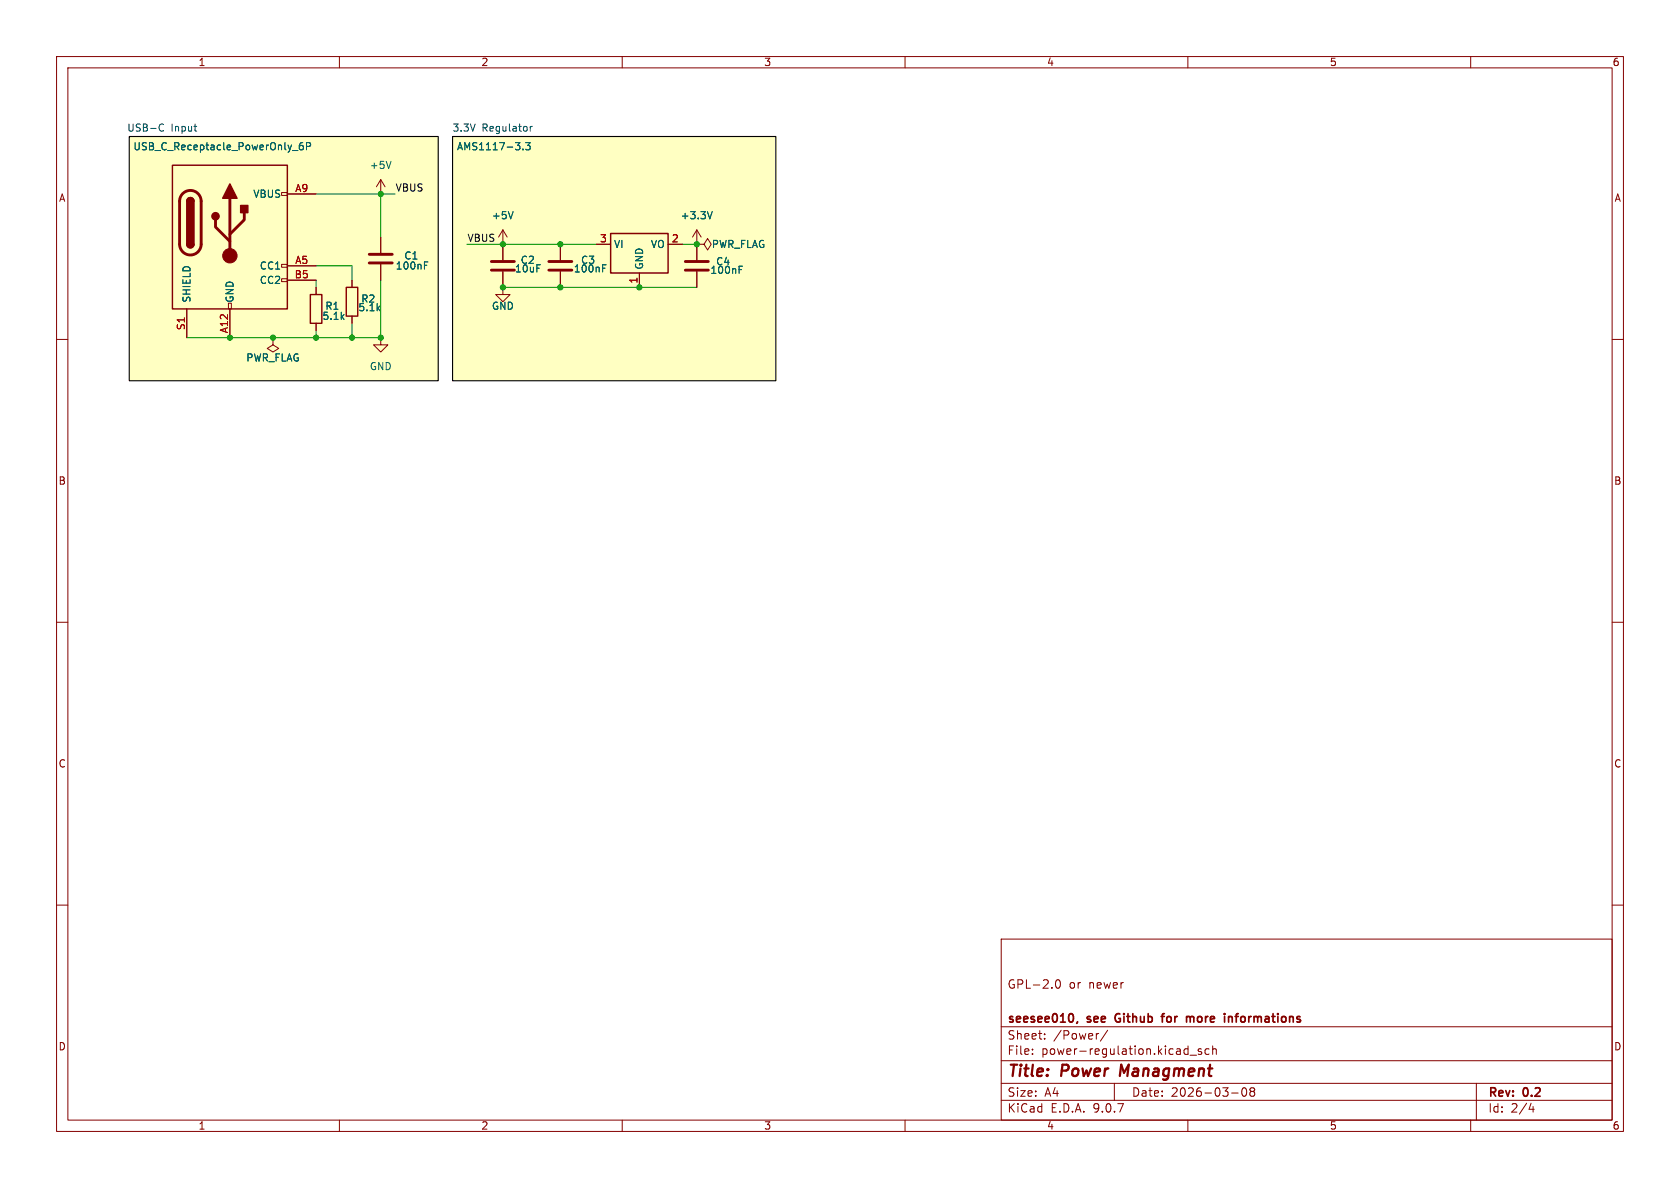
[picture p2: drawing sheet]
(kicad_sch
 (version 20250114)
 (generator "eeschema")
 (generator_version "9.0")
 (paper "A4")
 (title_block
  (title "Power Managment")
  (date "2026-03-08")
  (rev "0.2")
  (company "seesee010, see Github for more informations")
  (comment 2 "GPL-2.0 or newer"))
 (lib_symbols
  (symbol "Connector:USB_C_Receptacle_PowerOnly_6P"
   (pin_names
    (offset 1.016)) (exclude_from_sim no) (in_bom yes) (on_board yes)
   (property "Reference" "J" (at 0 16.51 0) (effects (font (size 1.27 1.27)) (justify bottom)))
   (property "Value" "USB_C_Receptacle_PowerOnly_6P" (at 0 13.97 0) (effects (font (size 1.27 1.27)) (justify bottom)))
   (property "Footprint" "" (at 3.81 2.54 0) (effects (font (size 1.27 1.27)) (hide yes)))
   (property "Datasheet" "https://www.usb.org/sites/default/files/documents/usb_type-c.zip" (at 0 0 0) (effects (font (size 1.27 1.27)) (hide yes)))
   (property "Description" "USB Power-Only 6P Type-C Receptacle connector" (at 0 0 0) (effects (font (size 1.27 1.27)) (hide yes)))
   (symbol "USB_C_Receptacle_PowerOnly_6P_0_0"
    (rectangle (start -0.254 -12.7) (end 0.254 -11.684) (stroke (width 0) (type default)) (fill (type none)))
    (rectangle (start 10.16 7.874) (end 9.144 7.366) (stroke (width 0) (type default)) (fill (type none)))
    (rectangle (start 10.16 -4.826) (end 9.144 -5.334) (stroke (width 0) (type default)) (fill (type none)))
    (rectangle (start 10.16 -7.366) (end 9.144 -7.874) (stroke (width 0) (type default)) (fill (type none))))
   (symbol "USB_C_Receptacle_PowerOnly_6P_0_1"
    (rectangle (start -10.16 12.7) (end 10.16 -12.7) (stroke (width 0.254) (type default)) (fill (type background)))
    (polyline (pts (xy -8.89 -1.27) (xy -8.89 6.35)) (stroke (width 0.508) (type default)) (fill (type none)))
    (rectangle (start -7.62 -1.27) (end -6.35 6.35) (stroke (width 0.254) (type default)) (fill (type outline)))
    (arc (start -7.62 6.35) (mid -6.985 6.9823) (end -6.35 6.35) (stroke (width 0.254) (type default)) (fill (type none)))
    (arc (start -7.62 6.35) (mid -6.985 6.9823) (end -6.35 6.35) (stroke (width 0.254) (type default)) (fill (type outline)))
    (arc (start -8.89 6.35) (mid -6.985 8.2467) (end -5.08 6.35) (stroke (width 0.508) (type default)) (fill (type none)))
    (arc (start -5.08 -1.27) (mid -6.985 -3.1667) (end -8.89 -1.27) (stroke (width 0.508) (type default)) (fill (type none)))
    (arc (start -6.35 -1.27) (mid -6.985 -1.9023) (end -7.62 -1.27) (stroke (width 0.254) (type default)) (fill (type none)))
    (arc (start -6.35 -1.27) (mid -6.985 -1.9023) (end -7.62 -1.27) (stroke (width 0.254) (type default)) (fill (type outline)))
    (polyline (pts (xy -5.08 6.35) (xy -5.08 -1.27)) (stroke (width 0.508) (type default)) (fill (type none)))
    (circle (center -2.54 3.683) (radius 0.635) (stroke (width 0.254) (type default)) (fill (type outline)))
    (polyline (pts (xy -1.27 6.858) (xy 0 9.398) (xy 1.27 6.858) (xy -1.27 6.858)) (stroke (width 0.254) (type default)) (fill (type outline)))
    (polyline (pts (xy 0 0.508) (xy 2.54 3.048) (xy 2.54 4.318)) (stroke (width 0.508) (type default)) (fill (type none)))
    (polyline (pts (xy 0 -0.762) (xy -2.54 1.778) (xy -2.54 3.048)) (stroke (width 0.508) (type default)) (fill (type none)))
    (polyline (pts (xy 0 -3.302) (xy 0 6.858)) (stroke (width 0.508) (type default)) (fill (type none)))
    (circle (center 0 -3.302) (radius 1.27) (stroke (width 0) (type default)) (fill (type outline)))
    (rectangle (start 1.905 4.318) (end 3.175 5.588) (stroke (width 0.254) (type default)) (fill (type outline))))
   (symbol "USB_C_Receptacle_PowerOnly_6P_1_1"
    (pin passive line (at -7.62 -17.78 90) (length 5.08) (name "SHIELD" (effects (font (size 1.27 1.27)))) (number "S1" (effects (font (size 1.27 1.27)))))
    (pin passive line (at 0 -17.78 90) (length 5.08) (name "GND" (effects (font (size 1.27 1.27)))) (number "A12" (effects (font (size 1.27 1.27)))))
    (pin passive line (at 0 -17.78 90) (length 5.08) (hide yes) (name "GND" (effects (font (size 1.27 1.27)))) (number "B12" (effects (font (size 1.27 1.27)))))
    (pin passive line (at 15.24 7.62 180) (length 5.08) (name "VBUS" (effects (font (size 1.27 1.27)))) (number "A9" (effects (font (size 1.27 1.27)))))
    (pin passive line (at 15.24 7.62 180) (length 5.08) (hide yes) (name "VBUS" (effects (font (size 1.27 1.27)))) (number "B9" (effects (font (size 1.27 1.27)))))
    (pin bidirectional line (at 15.24 -5.08 180) (length 5.08) (name "CC1" (effects (font (size 1.27 1.27)))) (number "A5" (effects (font (size 1.27 1.27)))))
    (pin bidirectional line (at 15.24 -7.62 180) (length 5.08) (name "CC2" (effects (font (size 1.27 1.27)))) (number "B5" (effects (font (size 1.27 1.27))))))
   (embedded_fonts no))
  (symbol "Device:C"
   (pin_numbers (hide yes))
   (pin_names
    (offset 0.254)) (exclude_from_sim no) (in_bom yes) (on_board yes)
   (property "Reference" "C" (at 0.635 2.54 0) (effects (font (size 1.27 1.27)) (justify left)))
   (property "Value" "C" (at 0.635 -2.54 0) (effects (font (size 1.27 1.27)) (justify left)))
   (property "Footprint" "" (at 0.9652 -3.81 0) (effects (font (size 1.27 1.27)) (hide yes)))
   (property "Datasheet" "~" (at 0 0 0) (effects (font (size 1.27 1.27)) (hide yes)))
   (property "Description" "Unpolarized capacitor" (at 0 0 0) (effects (font (size 1.27 1.27)) (hide yes)))
   (symbol "C_0_1"
    (polyline (pts (xy -2.032 0.762) (xy 2.032 0.762)) (stroke (width 0.508) (type default)) (fill (type none)))
    (polyline (pts (xy -2.032 -0.762) (xy 2.032 -0.762)) (stroke (width 0.508) (type default)) (fill (type none))))
   (symbol "C_1_1"
    (pin passive line (at 0 3.81 270) (length 2.794) (name "~" (effects (font (size 1.27 1.27)))) (number "1" (effects (font (size 1.27 1.27)))))
    (pin passive line (at 0 -3.81 90) (length 2.794) (name "~" (effects (font (size 1.27 1.27)))) (number "2" (effects (font (size 1.27 1.27))))))
   (embedded_fonts no))
  (symbol "Device:R"
   (pin_numbers (hide yes))
   (pin_names
    (offset 0)) (exclude_from_sim no) (in_bom yes) (on_board yes)
   (property "Reference" "R" (at 2.032 0 90) (effects (font (size 1.27 1.27))))
   (property "Value" "R" (at 0 0 90) (effects (font (size 1.27 1.27))))
   (property "Footprint" "" (at -1.778 0 90) (effects (font (size 1.27 1.27)) (hide yes)))
   (property "Datasheet" "~" (at 0 0 0) (effects (font (size 1.27 1.27)) (hide yes)))
   (property "Description" "Resistor" (at 0 0 0) (effects (font (size 1.27 1.27)) (hide yes)))
   (symbol "R_0_1"
    (rectangle (start -1.016 -2.54) (end 1.016 2.54) (stroke (width 0.254) (type default)) (fill (type none))))
   (symbol "R_1_1"
    (pin passive line (at 0 3.81 270) (length 1.27) (name "~" (effects (font (size 1.27 1.27)))) (number "1" (effects (font (size 1.27 1.27)))))
    (pin passive line (at 0 -3.81 90) (length 1.27) (name "~" (effects (font (size 1.27 1.27)))) (number "2" (effects (font (size 1.27 1.27))))))
   (embedded_fonts no))
  (symbol "Regulator_Linear:AMS1117-3.3" (exclude_from_sim no) (in_bom yes) (on_board yes)
   (property "Reference" "U" (at -3.81 3.175 0) (effects (font (size 1.27 1.27))))
   (property "Value" "AMS1117-3.3" (at 0 3.175 0) (effects (font (size 1.27 1.27)) (justify left)))
   (property "Footprint" "Package_TO_SOT_SMD:SOT-223-3_TabPin2" (at 0 5.08 0) (effects (font (size 1.27 1.27)) (hide yes)))
   (property "Datasheet" "http://www.advanced-monolithic.com/pdf/ds1117.pdf" (at 2.54 -6.35 0) (effects (font (size 1.27 1.27)) (hide yes)))
   (property "Description" "1A Low Dropout regulator, positive, 3.3V fixed output, SOT-223" (at 0 0 0) (effects (font (size 1.27 1.27)) (hide yes)))
   (symbol "AMS1117-3.3_0_1"
    (rectangle (start -5.08 -5.08) (end 5.08 1.905) (stroke (width 0.254) (type default)) (fill (type background))))
   (symbol "AMS1117-3.3_1_1"
    (pin power_in line (at -7.62 0 0) (length 2.54) (name "VI" (effects (font (size 1.27 1.27)))) (number "3" (effects (font (size 1.27 1.27)))))
    (pin power_in line (at 0 -7.62 90) (length 2.54) (name "GND" (effects (font (size 1.27 1.27)))) (number "1" (effects (font (size 1.27 1.27)))))
    (pin power_out line (at 7.62 0 180) (length 2.54) (name "VO" (effects (font (size 1.27 1.27)))) (number "2" (effects (font (size 1.27 1.27))))))
   (embedded_fonts no))
  (symbol "power:+3.3V"
   (power)
   (pin_numbers (hide yes))
   (pin_names
    (offset 0) (hide yes)) (exclude_from_sim no) (in_bom yes) (on_board yes)
   (property "Reference" "#PWR" (at 0 -3.81 0) (effects (font (size 1.27 1.27)) (hide yes)))
   (property "Value" "+3.3V" (at 0 3.556 0) (effects (font (size 1.27 1.27))))
   (property "Footprint" "" (at 0 0 0) (effects (font (size 1.27 1.27)) (hide yes)))
   (property "Datasheet" "" (at 0 0 0) (effects (font (size 1.27 1.27)) (hide yes)))
   (property "Description" "Power symbol creates a global label with name \"+3.3V\"" (at 0 0 0) (effects (font (size 1.27 1.27)) (hide yes)))
   (symbol "+3.3V_0_1"
    (polyline (pts (xy -0.762 1.27) (xy 0 2.54)) (stroke (width 0) (type default)) (fill (type none)))
    (polyline (pts (xy 0 2.54) (xy 0.762 1.27)) (stroke (width 0) (type default)) (fill (type none)))
    (polyline (pts (xy 0 0) (xy 0 2.54)) (stroke (width 0) (type default)) (fill (type none))))
   (symbol "+3.3V_1_1"
    (pin power_in line (at 0 0 90) (length 0) (name "~" (effects (font (size 1.27 1.27)))) (number "1" (effects (font (size 1.27 1.27))))))
   (embedded_fonts no))
  (symbol "power:+5V"
   (power)
   (pin_numbers (hide yes))
   (pin_names
    (offset 0) (hide yes)) (exclude_from_sim no) (in_bom yes) (on_board yes)
   (property "Reference" "#PWR" (at 0 -3.81 0) (effects (font (size 1.27 1.27)) (hide yes)))
   (property "Value" "+5V" (at 0 3.556 0) (effects (font (size 1.27 1.27))))
   (property "Footprint" "" (at 0 0 0) (effects (font (size 1.27 1.27)) (hide yes)))
   (property "Datasheet" "" (at 0 0 0) (effects (font (size 1.27 1.27)) (hide yes)))
   (property "Description" "Power symbol creates a global label with name \"+5V\"" (at 0 0 0) (effects (font (size 1.27 1.27)) (hide yes)))
   (symbol "+5V_0_1"
    (polyline (pts (xy -0.762 1.27) (xy 0 2.54)) (stroke (width 0) (type default)) (fill (type none)))
    (polyline (pts (xy 0 2.54) (xy 0.762 1.27)) (stroke (width 0) (type default)) (fill (type none)))
    (polyline (pts (xy 0 0) (xy 0 2.54)) (stroke (width 0) (type default)) (fill (type none))))
   (symbol "+5V_1_1"
    (pin power_in line (at 0 0 90) (length 0) (name "~" (effects (font (size 1.27 1.27)))) (number "1" (effects (font (size 1.27 1.27))))))
   (embedded_fonts no))
  (symbol "power:GND"
   (power)
   (pin_numbers (hide yes))
   (pin_names
    (offset 0) (hide yes)) (exclude_from_sim no) (in_bom yes) (on_board yes)
   (property "Reference" "#PWR" (at 0 -6.35 0) (effects (font (size 1.27 1.27)) (hide yes)))
   (property "Value" "GND" (at 0 -3.81 0) (effects (font (size 1.27 1.27))))
   (property "Footprint" "" (at 0 0 0) (effects (font (size 1.27 1.27)) (hide yes)))
   (property "Datasheet" "" (at 0 0 0) (effects (font (size 1.27 1.27)) (hide yes)))
   (property "Description" "Power symbol creates a global label with name \"GND\" , ground" (at 0 0 0) (effects (font (size 1.27 1.27)) (hide yes)))
   (symbol "GND_0_1"
    (polyline (pts (xy 0 0) (xy 0 -1.27) (xy 1.27 -1.27) (xy 0 -2.54) (xy -1.27 -1.27) (xy 0 -1.27)) (stroke (width 0) (type default)) (fill (type none))))
   (symbol "GND_1_1"
    (pin power_in line (at 0 0 270) (length 0) (name "~" (effects (font (size 1.27 1.27)))) (number "1" (effects (font (size 1.27 1.27))))))
   (embedded_fonts no))
  (symbol "power:PWR_FLAG"
   (power)
   (pin_numbers (hide yes))
   (pin_names
    (offset 0) (hide yes)) (exclude_from_sim no) (in_bom yes) (on_board yes)
   (property "Reference" "#FLG" (at 0 1.905 0) (effects (font (size 1.27 1.27)) (hide yes)))
   (property "Value" "PWR_FLAG" (at 0 3.81 0) (effects (font (size 1.27 1.27))))
   (property "Footprint" "" (at 0 0 0) (effects (font (size 1.27 1.27)) (hide yes)))
   (property "Datasheet" "~" (at 0 0 0) (effects (font (size 1.27 1.27)) (hide yes)))
   (property "Description" "Special symbol for telling ERC where power comes from" (at 0 0 0) (effects (font (size 1.27 1.27)) (hide yes)))
   (symbol "PWR_FLAG_0_0"
    (pin power_out line (at 0 0 90) (length 0) (name "~" (effects (font (size 1.27 1.27)))) (number "1" (effects (font (size 1.27 1.27))))))
   (symbol "PWR_FLAG_0_1"
    (polyline (pts (xy 0 0) (xy 0 1.27) (xy -1.016 1.905) (xy 0 2.54) (xy 1.016 1.905) (xy 0 1.27)) (stroke (width 0) (type default)) (fill (type none))))
   (embedded_fonts no)))
 (rectangle
  (start 22.86 24.13)
  (end 77.47 67.31)
  (stroke (width 0.2) (type solid) (color 0 0 0 1))
  (fill (type color) (color 255 255 194 1)))
 (rectangle
  (start 80.01 24.13)
  (end 137.16 67.31)
  (stroke (width 0.2) (type solid) (color 0 0 0 1))
  (fill (type color) (color 255 255 194 1)))
 (text "USB-C Input"
  (exclude_from_sim no)
  (at 28.702 22.86 0)
  (effects (font (size 1.27 1.27))))
 (text "3.3V Regulator"
  (exclude_from_sim no)
  (at 87.122 22.86 0)
  (effects (font (size 1.27 1.27))))
 (junction
  (at 123.19 43.18)
  (diameter 0)
  (color 0 0 0 0))
 (junction
  (at 40.64 59.69)
  (diameter 0)
  (color 0 0 0 0))
 (junction
  (at 113.03 50.8)
  (diameter 0)
  (color 0 0 0 0))
 (junction
  (at 88.9 50.8)
  (diameter 0)
  (color 0 0 0 0))
 (junction
  (at 88.9 43.18)
  (diameter 0)
  (color 0 0 0 0))
 (junction
  (at 55.88 59.69)
  (diameter 0)
  (color 0 0 0 0))
 (junction
  (at 99.06 43.18)
  (diameter 0)
  (color 0 0 0 0))
 (junction
  (at 67.31 59.69)
  (diameter 0)
  (color 0 0 0 0))
 (junction
  (at 67.31 34.29)
  (diameter 0)
  (color 0 0 0 0))
 (junction
  (at 99.06 50.8)
  (diameter 0)
  (color 0 0 0 0))
 (junction
  (at 62.23 59.69)
  (diameter 0)
  (color 0 0 0 0))
 (junction
  (at 48.26 59.69)
  (diameter 0)
  (color 0 0 0 0))
 (wire
  (pts (xy 55.88 58.42) (xy 55.88 59.69))
  (stroke (width 0) (type default)))
 (wire
  (pts (xy 62.23 46.99) (xy 55.88 46.99))
  (stroke (width 0) (type default)))
 (wire
  (pts (xy 55.88 50.8) (xy 55.88 49.53))
  (stroke (width 0) (type default)))
 (wire
  (pts (xy 99.06 43.18) (xy 105.41 43.18))
  (stroke (width 0) (type default)))
 (wire
  (pts (xy 62.23 57.15) (xy 62.23 59.69))
  (stroke (width 0) (type default)))
 (wire
  (pts (xy 88.9 50.8) (xy 99.06 50.8))
  (stroke (width 0) (type default)))
 (wire
  (pts (xy 62.23 59.69) (xy 67.31 59.69))
  (stroke (width 0) (type default)))
 (wire
  (pts (xy 99.06 50.8) (xy 113.03 50.8))
  (stroke (width 0) (type default)))
 (wire
  (pts (xy 123.19 43.18) (xy 120.65 43.18))
  (stroke (width 0) (type default)))
 (wire
  (pts (xy 55.88 59.69) (xy 62.23 59.69))
  (stroke (width 0) (type default)))
 (wire
  (pts (xy 55.88 34.29) (xy 67.31 34.29))
  (stroke (width 0) (type default)))
 (wire
  (pts (xy 33.02 59.69) (xy 40.64 59.69))
  (stroke (width 0) (type default)))
 (wire
  (pts (xy 82.55 43.18) (xy 88.9 43.18))
  (stroke (width 0) (type default)))
 (wire
  (pts (xy 67.31 34.29) (xy 69.85 34.29))
  (stroke (width 0) (type default)))
 (wire
  (pts (xy 67.31 34.29) (xy 67.31 41.91))
  (stroke (width 0) (type default)))
 (wire
  (pts (xy 62.23 46.99) (xy 62.23 49.53))
  (stroke (width 0) (type default)))
 (wire
  (pts (xy 40.64 59.69) (xy 48.26 59.69))
  (stroke (width 0) (type default)))
 (wire
  (pts (xy 67.31 49.53) (xy 67.31 59.69))
  (stroke (width 0) (type default)))
 (wire
  (pts (xy 88.9 43.18) (xy 99.06 43.18))
  (stroke (width 0) (type default)))
 (wire
  (pts (xy 113.03 50.8) (xy 123.19 50.8))
  (stroke (width 0) (type default)))
 (wire
  (pts (xy 48.26 59.69) (xy 55.88 59.69))
  (stroke (width 0) (type default)))
 (label "VBUS"
  (at 69.85 34.29 0)
  (effects (font (size 1.27 1.27)) (justify left bottom)))
 (label "VBUS"
  (at 82.55 43.18 0)
  (effects (font (size 1.27 1.27)) (justify left bottom)))
 (symbol
  (lib_id "Device:C")
  (at 88.9 46.99 0)
  (unit 1)
  (exclude_from_sim no)
  (in_bom yes)
  (on_board yes)
  (dnp no)
  (property "Reference" "C2" (at 91.948 45.974 0) (effects (font (size 1.27 1.27)) (justify left)))
  (property "Value" "10uF" (at 90.932 47.498 0) (effects (font (size 1.27 1.27)) (justify left)))
  (property "Footprint" "Capacitor_SMD:C_0603_1608Metric" (at 89.8652 50.8 0) (effects (font (size 1.27 1.27)) (hide yes)))
  (property "Datasheet" "~" (at 88.9 46.99 0) (effects (font (size 1.27 1.27)) (hide yes)))
  (property "Description" "Unpolarized capacitor" (at 88.9 46.99 0) (effects (font (size 1.27 1.27)) (hide yes)))
  (pin "1")
  (pin "2"))
 (symbol
  (lib_id "Regulator_Linear:AMS1117-3.3")
  (at 113.03 43.18 0)
  (unit 1)
  (exclude_from_sim no)
  (in_bom yes)
  (on_board yes)
  (dnp no)
  (property "Reference" "U1" (at 113.03 36.83 0) (effects (font (size 1.27 1.27)) (hide yes)))
  (property "Value" "AMS1117-3.3" (at 87.376 25.908 0) (effects (font (size 1.27 1.27))))
  (property "Footprint" "Package_TO_SOT_SMD:SOT-223-3_TabPin2" (at 113.03 38.1 0) (effects (font (size 1.27 1.27)) (hide yes)))
  (property "Datasheet" "http://www.advanced-monolithic.com/pdf/ds1117.pdf" (at 115.57 49.53 0) (effects (font (size 1.27 1.27)) (hide yes)))
  (property "Description" "1A Low Dropout regulator, positive, 3.3V fixed output, SOT-223" (at 113.03 43.18 0) (effects (font (size 1.27 1.27)) (hide yes)))
  (pin "3")
  (pin "1")
  (pin "2"))
 (symbol
  (lib_id "power:+3.3V")
  (at 123.19 43.18 0)
  (unit 1)
  (exclude_from_sim no)
  (in_bom yes)
  (on_board yes)
  (dnp no)
  (fields_autoplaced yes)
  (property "Reference" "#PWR03" (at 123.19 46.99 0) (effects (font (size 1.27 1.27)) (hide yes)))
  (property "Value" "+3.3V" (at 123.19 38.1 0) (effects (font (size 1.27 1.27))))
  (property "Footprint" "" (at 123.19 43.18 0) (effects (font (size 1.27 1.27)) (hide yes)))
  (property "Datasheet" "" (at 123.19 43.18 0) (effects (font (size 1.27 1.27)) (hide yes)))
  (property "Description" "Power symbol creates a global label with name \"+3.3V\"" (at 123.19 43.18 0) (effects (font (size 1.27 1.27)) (hide yes)))
  (pin "1"))
 (symbol
  (lib_id "Device:C")
  (at 99.06 46.99 0)
  (unit 1)
  (exclude_from_sim no)
  (in_bom yes)
  (on_board yes)
  (dnp no)
  (property "Reference" "C3" (at 102.616 45.974 0) (effects (font (size 1.27 1.27)) (justify left)))
  (property "Value" "100nF" (at 101.346 47.498 0) (effects (font (size 1.27 1.27)) (justify left)))
  (property "Footprint" "Capacitor_SMD:C_0603_1608Metric" (at 100.0252 50.8 0) (effects (font (size 1.27 1.27)) (hide yes)))
  (property "Datasheet" "~" (at 99.06 46.99 0) (effects (font (size 1.27 1.27)) (hide yes)))
  (property "Description" "Unpolarized capacitor" (at 99.06 46.99 0) (effects (font (size 1.27 1.27)) (hide yes)))
  (pin "1")
  (pin "2"))
 (symbol
  (lib_id "Device:C")
  (at 123.19 46.99 0)
  (unit 1)
  (exclude_from_sim no)
  (in_bom yes)
  (on_board yes)
  (dnp no)
  (property "Reference" "C4" (at 126.492 46.228 0) (effects (font (size 1.27 1.27)) (justify left)))
  (property "Value" "100nF" (at 125.476 47.752 0) (effects (font (size 1.27 1.27)) (justify left)))
  (property "Footprint" "Capacitor_SMD:C_0603_1608Metric" (at 124.1552 50.8 0) (effects (font (size 1.27 1.27)) (hide yes)))
  (property "Datasheet" "~" (at 123.19 46.99 0) (effects (font (size 1.27 1.27)) (hide yes)))
  (property "Description" "Unpolarized capacitor" (at 123.19 46.99 0) (effects (font (size 1.27 1.27)) (hide yes)))
  (pin "2")
  (pin "1"))
 (symbol
  (lib_id "power:PWR_FLAG")
  (at 48.26 59.69 180)
  (unit 1)
  (exclude_from_sim no)
  (in_bom yes)
  (on_board yes)
  (dnp no)
  (property "Reference" "#FLG03" (at 48.26 61.595 0) (effects (font (size 1.27 1.27)) (hide yes)))
  (property "Value" "PWR_FLAG" (at 48.26 63.246 0) (effects (font (size 1.27 1.27))))
  (property "Footprint" "" (at 48.26 59.69 0) (effects (font (size 1.27 1.27)) (hide yes)))
  (property "Datasheet" "~" (at 48.26 59.69 0) (effects (font (size 1.27 1.27)) (hide yes)))
  (property "Description" "Special symbol for telling ERC where power comes from" (at 48.26 59.69 0) (effects (font (size 1.27 1.27)) (hide yes)))
  (pin "1"))
 (symbol
  (lib_id "Device:R")
  (at 62.23 53.34 0)
  (unit 1)
  (exclude_from_sim no)
  (in_bom yes)
  (on_board yes)
  (dnp no)
  (property "Reference" "R2" (at 63.754 52.832 0) (effects (font (size 1.27 1.27)) (justify left)))
  (property "Value" "5.1k" (at 63.246 54.356 0) (effects (font (size 1.27 1.27)) (justify left)))
  (property "Footprint" "Resistor_SMD:R_0402_1005Metric" (at 60.452 53.34 90) (effects (font (size 1.27 1.27)) (hide yes)))
  (property "Datasheet" "~" (at 62.23 53.34 0) (effects (font (size 1.27 1.27)) (hide yes)))
  (property "Description" "Resistor" (at 62.23 53.34 0) (effects (font (size 1.27 1.27)) (hide yes)))
  (pin "1")
  (pin "2"))
 (symbol
  (lib_id "power:GND")
  (at 67.31 59.69 0)
  (unit 1)
  (exclude_from_sim no)
  (in_bom yes)
  (on_board yes)
  (dnp no)
  (fields_autoplaced yes)
  (property "Reference" "#PWR01" (at 67.31 66.04 0) (effects (font (size 1.27 1.27)) (hide yes)))
  (property "Value" "GND" (at 67.31 64.77 0) (effects (font (size 1.27 1.27))))
  (property "Footprint" "" (at 67.31 59.69 0) (effects (font (size 1.27 1.27)) (hide yes)))
  (property "Datasheet" "" (at 67.31 59.69 0) (effects (font (size 1.27 1.27)) (hide yes)))
  (property "Description" "Power symbol creates a global label with name \"GND\" , ground" (at 67.31 59.69 0) (effects (font (size 1.27 1.27)) (hide yes)))
  (pin "1"))
 (symbol
  (lib_id "Connector:USB_C_Receptacle_PowerOnly_6P")
  (at 40.64 41.91 0)
  (unit 1)
  (exclude_from_sim no)
  (in_bom yes)
  (on_board yes)
  (dnp no)
  (property "Reference" "J1" (at 40.64 24.13 0) (effects (font (size 1.27 1.27)) (hide yes)))
  (property "Value" "USB_C_Receptacle_PowerOnly_6P" (at 39.37 25.908 0) (effects (font (size 1.27 1.27))))
  (property "Footprint" "Connector_USB:USB_C_Receptacle_GCT_USB4135-GF-A_6P_TopMnt_Horizontal" (at 50.292 68.58 0) (effects (font (size 1.27 1.27)) (hide yes)))
  (property "Datasheet" "https://www.usb.org/sites/default/files/documents/usb_type-c.zip" (at 40.64 41.91 0) (effects (font (size 1.27 1.27)) (hide yes)))
  (property "Description" "USB Power-Only 6P Type-C Receptacle connector" (at 40.64 41.91 0) (effects (font (size 1.27 1.27)) (hide yes)))
  (pin "A12")
  (pin "S1")
  (pin "B12")
  (pin "A5")
  (pin "B9")
  (pin "A9")
  (pin "B5"))
 (symbol
  (lib_id "Device:R")
  (at 55.88 54.61 0)
  (unit 1)
  (exclude_from_sim no)
  (in_bom yes)
  (on_board yes)
  (dnp no)
  (property "Reference" "R1" (at 57.404 54.102 0) (effects (font (size 1.27 1.27)) (justify left)))
  (property "Value" "5.1k" (at 56.896 55.88 0) (effects (font (size 1.27 1.27)) (justify left)))
  (property "Footprint" "Resistor_SMD:R_0402_1005Metric" (at 54.102 54.61 90) (effects (font (size 1.27 1.27)) (hide yes)))
  (property "Datasheet" "~" (at 55.88 54.61 0) (effects (font (size 1.27 1.27)) (hide yes)))
  (property "Description" "Resistor" (at 55.88 54.61 0) (effects (font (size 1.27 1.27)) (hide yes)))
  (pin "1")
  (pin "2"))
 (symbol
  (lib_id "power:GND")
  (at 88.9 50.8 0)
  (unit 1)
  (exclude_from_sim no)
  (in_bom yes)
  (on_board yes)
  (dnp no)
  (property "Reference" "#PWR04" (at 88.9 57.15 0) (effects (font (size 1.27 1.27)) (hide yes)))
  (property "Value" "GND" (at 88.9 54.102 0) (effects (font (size 1.27 1.27))))
  (property "Footprint" "" (at 88.9 50.8 0) (effects (font (size 1.27 1.27)) (hide yes)))
  (property "Datasheet" "" (at 88.9 50.8 0) (effects (font (size 1.27 1.27)) (hide yes)))
  (property "Description" "Power symbol creates a global label with name \"GND\" , ground" (at 88.9 50.8 0) (effects (font (size 1.27 1.27)) (hide yes)))
  (pin "1"))
 (symbol
  (lib_id "power:+5V")
  (at 88.9 43.18 0)
  (unit 1)
  (exclude_from_sim no)
  (in_bom yes)
  (on_board yes)
  (dnp no)
  (fields_autoplaced yes)
  (property "Reference" "#PWR05" (at 88.9 46.99 0) (effects (font (size 1.27 1.27)) (hide yes)))
  (property "Value" "+5V" (at 88.9 38.1 0) (effects (font (size 1.27 1.27))))
  (property "Footprint" "" (at 88.9 43.18 0) (effects (font (size 1.27 1.27)) (hide yes)))
  (property "Datasheet" "" (at 88.9 43.18 0) (effects (font (size 1.27 1.27)) (hide yes)))
  (property "Description" "Power symbol creates a global label with name \"+5V\"" (at 88.9 43.18 0) (effects (font (size 1.27 1.27)) (hide yes)))
  (pin "1"))
 (symbol
  (lib_id "power:PWR_FLAG")
  (at 123.19 43.18 270)
  (unit 1)
  (exclude_from_sim no)
  (in_bom yes)
  (on_board yes)
  (dnp no)
  (property "Reference" "#FLG01" (at 125.095 43.18 0) (effects (font (size 1.27 1.27)) (hide yes)))
  (property "Value" "PWR_FLAG" (at 125.73 43.18 90) (effects (font (size 1.27 1.27)) (justify left)))
  (property "Footprint" "" (at 123.19 43.18 0) (effects (font (size 1.27 1.27)) (hide yes)))
  (property "Datasheet" "~" (at 123.19 43.18 0) (effects (font (size 1.27 1.27)) (hide yes)))
  (property "Description" "Special symbol for telling ERC where power comes from" (at 123.19 43.18 0) (effects (font (size 1.27 1.27)) (hide yes)))
  (pin "1"))
 (symbol
  (lib_id "power:+5V")
  (at 67.31 34.29 0)
  (unit 1)
  (exclude_from_sim no)
  (in_bom yes)
  (on_board yes)
  (dnp no)
  (fields_autoplaced yes)
  (property "Reference" "#PWR021" (at 67.31 38.1 0) (effects (font (size 1.27 1.27)) (hide yes)))
  (property "Value" "+5V" (at 67.31 29.21 0) (effects (font (size 1.27 1.27))))
  (property "Footprint" "" (at 67.31 34.29 0) (effects (font (size 1.27 1.27)) (hide yes)))
  (property "Datasheet" "" (at 67.31 34.29 0) (effects (font (size 1.27 1.27)) (hide yes)))
  (property "Description" "Power symbol creates a global label with name \"+5V\"" (at 67.31 34.29 0) (effects (font (size 1.27 1.27)) (hide yes)))
  (pin "1"))
 (symbol
  (lib_id "Device:C")
  (at 67.31 45.72 180)
  (unit 1)
  (exclude_from_sim no)
  (in_bom yes)
  (on_board yes)
  (dnp no)
  (property "Reference" "C1" (at 71.374 45.212 0) (effects (font (size 1.27 1.27)) (justify right)))
  (property "Value" "100nF" (at 69.85 46.99 0) (effects (font (size 1.27 1.27)) (justify right)))
  (property "Footprint" "Capacitor_SMD:C_0603_1608Metric" (at 66.3448 41.91 0) (effects (font (size 1.27 1.27)) (hide yes)))
  (property "Datasheet" "~" (at 67.31 45.72 0) (effects (font (size 1.27 1.27)) (hide yes)))
  (property "Description" "Unpolarized capacitor" (at 67.31 45.72 0) (effects (font (size 1.27 1.27)) (hide yes)))
  (pin "2")
  (pin "1")))
